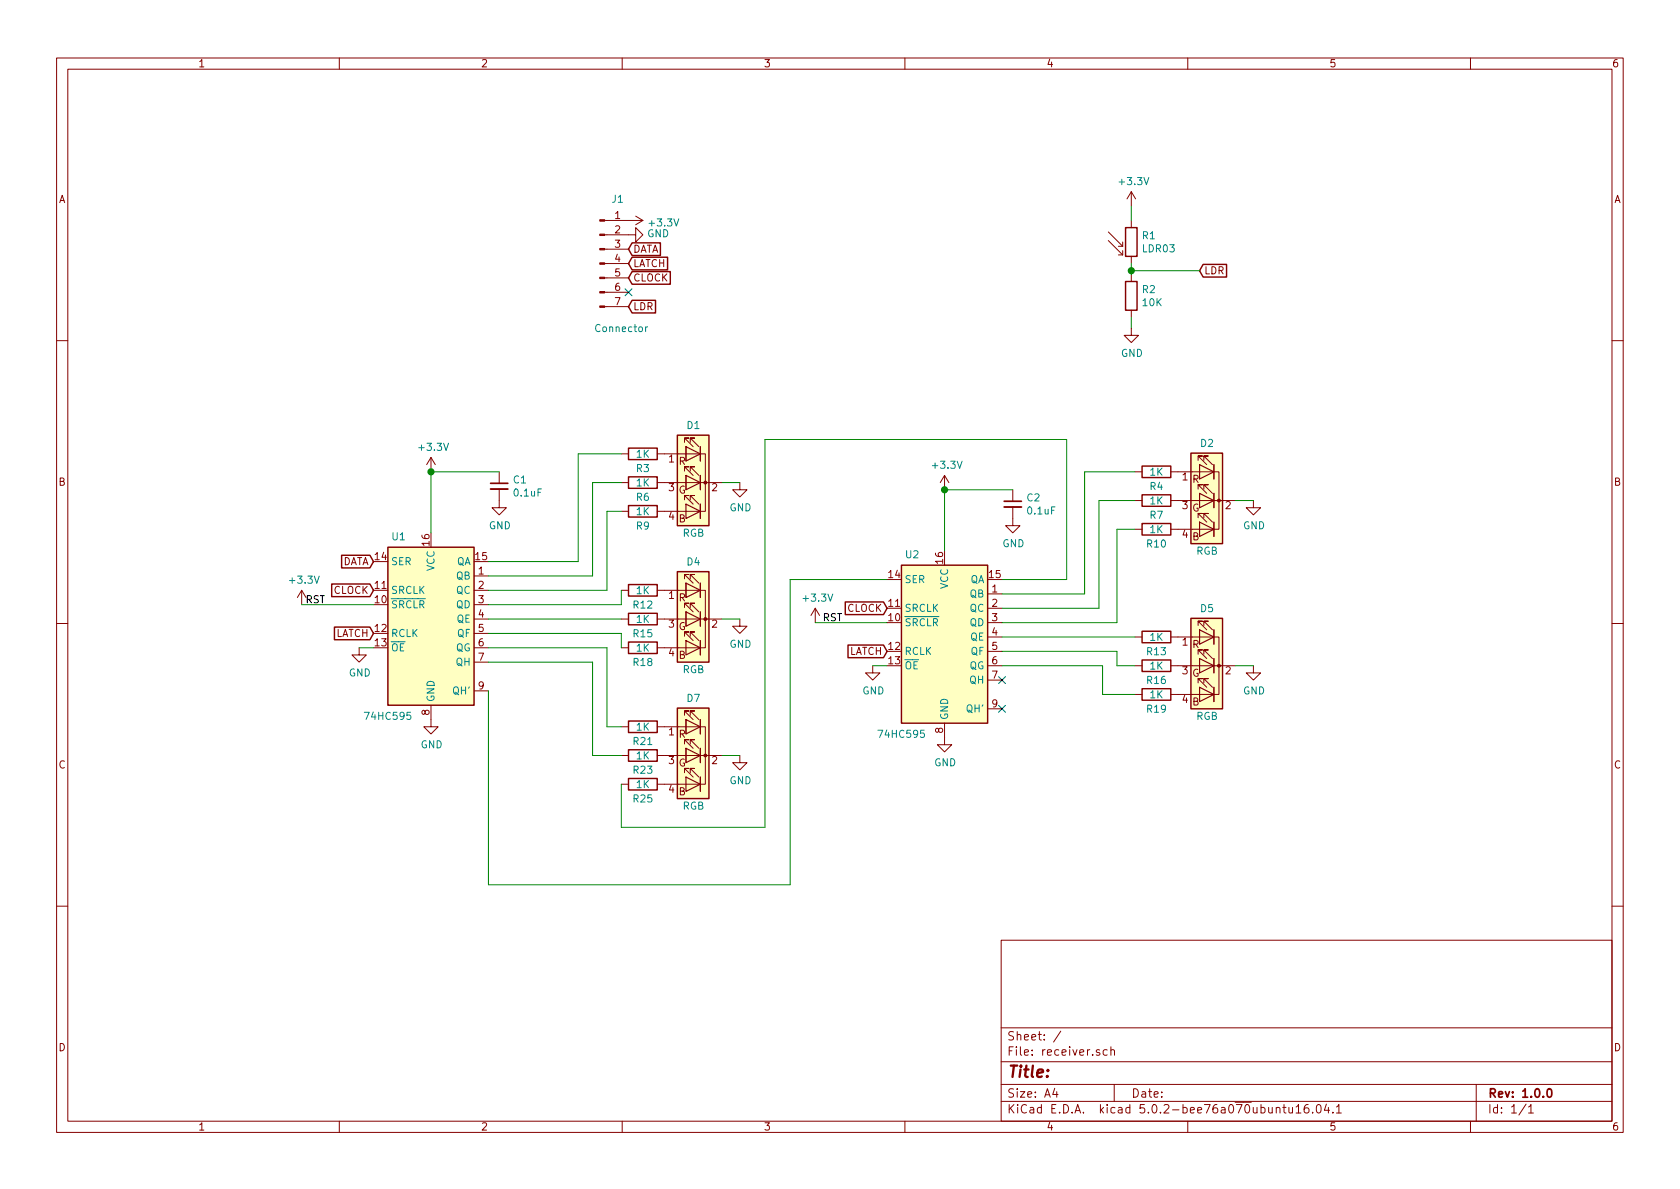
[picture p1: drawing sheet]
EESchema Schematic File Version 4
LIBS:receiver-cache
EELAYER 26 0
EELAYER END
$Descr A4 11693 8268
encoding utf-8
Sheet 1 1
Title ""
Date ""
Rev "1.0.0"
Comp ""
Comment1 ""
Comment2 ""
Comment3 ""
Comment4 ""
$EndDescr
$Comp
L Device:LED_RCGB D1
U 1 1
P 4825 3350
F 0 "D1" H 4875 3750 50  0000 R CNN
F 1 "RGB" H 4900 3000 50  0000 R CNN
F 2 "LED_THT:LED_D5.0mm-4_RGB" H 4825 3300 50  0001 C CNN
F 3 "~" H 4825 3300 50  0001 C CNN
	1    4825 3350
	-1   0    0    -1  
$EndComp
$Comp
L Sensor_Optical:LDR03 R1
U 1 1
P 7875 1675
F 0 "R1" H 7945 1721 50  0000 L CNN
F 1 "LDR03" H 7945 1630 50  0000 L CNN
F 2 "OptoDevice:R_LDR_5.1x4.3mm_P3.4mm_Vertical" V 8050 1675 50  0001 C CNN
F 3 "http://www.elektronica-componenten.nl/WebRoot/StoreNL/Shops/61422969/54F1/BA0C/C664/31B9/2173/C0A8/2AB9/2AEF/LDR03IMP.pdf" H 7875 1625 50  0001 C CNN
	1    7875 1675
	1    0    0    -1  
$EndComp
$Comp
L 74xx:74HC595 U1
U 1 1
P 3000 4300
F 0 "U1" H 2775 4875 50  0000 C CNN
F 1 "74HC595" H 2700 3625 50  0000 C CNN
F 2 "Package_SO:TSSOP-16_4.4x5mm_P0.65mm" H 3000 4300 50  0001 C CNN
F 3 "http://www.ti.com/lit/ds/symlink/sn74hc595.pdf" H 3000 4300 50  0001 C CNN
	1    3000 4300
	1    0    0    -1  
$EndComp
$Comp
L Device:R R9
U 1 1
P 4475 3550
F 0 "R9" V 4575 3550 50  0000 C CNN
F 1 "1K" V 4475 3550 50  0000 C CNN
F 2 "Resistor_SMD:R_0603_1608Metric_Pad1.05x0.95mm_HandSolder" V 4405 3550 50  0001 C CNN
F 3 "~" H 4475 3550 50  0001 C CNN
	1    4475 3550
	0    1    1    0   
$EndComp
$Comp
L Device:R R6
U 1 1
P 4475 3350
F 0 "R6" V 4575 3350 50  0000 C CNN
F 1 "1K" V 4475 3350 50  0000 C CNN
F 2 "Resistor_SMD:R_0603_1608Metric_Pad1.05x0.95mm_HandSolder" V 4405 3350 50  0001 C CNN
F 3 "~" H 4475 3350 50  0001 C CNN
	1    4475 3350
	0    1    1    0   
$EndComp
$Comp
L Device:R R3
U 1 1
P 4475 3150
F 0 "R3" V 4575 3150 50  0000 C CNN
F 1 "1K" V 4475 3150 50  0000 C CNN
F 2 "Resistor_SMD:R_0603_1608Metric_Pad1.05x0.95mm_HandSolder" V 4405 3150 50  0001 C CNN
F 3 "~" H 4475 3150 50  0001 C CNN
	1    4475 3150
	0    1    1    0   
$EndComp
$Comp
L power:GND #PWR06
U 1 1
P 5150 3350
F 0 "#PWR06" H 5150 3100 50  0001 C CNN
F 1 "GND" H 5155 3177 50  0000 C CNN
F 2 "" H 5150 3350 50  0001 C CNN
F 3 "" H 5150 3350 50  0001 C CNN
	1    5150 3350
	1    0    0    -1  
$EndComp
$Comp
L Device:LED_RCGB D4
U 1 1
P 4825 4300
F 0 "D4" H 4875 4700 50  0000 R CNN
F 1 "RGB" H 4900 3950 50  0000 R CNN
F 2 "LED_THT:LED_D5.0mm-4_RGB" H 4825 4250 50  0001 C CNN
F 3 "~" H 4825 4250 50  0001 C CNN
	1    4825 4300
	-1   0    0    -1  
$EndComp
$Comp
L Device:R R18
U 1 1
P 4475 4500
F 0 "R18" V 4575 4500 50  0000 C CNN
F 1 "1K" V 4475 4500 50  0000 C CNN
F 2 "Resistor_SMD:R_0603_1608Metric_Pad1.05x0.95mm_HandSolder" V 4405 4500 50  0001 C CNN
F 3 "~" H 4475 4500 50  0001 C CNN
	1    4475 4500
	0    1    1    0   
$EndComp
$Comp
L Device:R R15
U 1 1
P 4475 4300
F 0 "R15" V 4575 4300 50  0000 C CNN
F 1 "1K" V 4475 4300 50  0000 C CNN
F 2 "Resistor_SMD:R_0603_1608Metric_Pad1.05x0.95mm_HandSolder" V 4405 4300 50  0001 C CNN
F 3 "~" H 4475 4300 50  0001 C CNN
	1    4475 4300
	0    1    1    0   
$EndComp
$Comp
L Device:R R12
U 1 1
P 4475 4100
F 0 "R12" V 4575 4100 50  0000 C CNN
F 1 "1K" V 4475 4100 50  0000 C CNN
F 2 "Resistor_SMD:R_0603_1608Metric_Pad1.05x0.95mm_HandSolder" V 4405 4100 50  0001 C CNN
F 3 "~" H 4475 4100 50  0001 C CNN
	1    4475 4100
	0    1    1    0   
$EndComp
$Comp
L Device:LED_RCGB D7
U 1 1
P 4825 5250
F 0 "D7" H 4875 5650 50  0000 R CNN
F 1 "RGB" H 4900 4900 50  0000 R CNN
F 2 "LED_THT:LED_D5.0mm-4_RGB" H 4825 5200 50  0001 C CNN
F 3 "~" H 4825 5200 50  0001 C CNN
	1    4825 5250
	-1   0    0    -1  
$EndComp
$Comp
L Device:R R25
U 1 1
P 4475 5450
F 0 "R25" V 4575 5450 50  0000 C CNN
F 1 "1K" V 4475 5450 50  0000 C CNN
F 2 "Resistor_SMD:R_0603_1608Metric_Pad1.05x0.95mm_HandSolder" V 4405 5450 50  0001 C CNN
F 3 "~" H 4475 5450 50  0001 C CNN
	1    4475 5450
	0    1    1    0   
$EndComp
$Comp
L Device:R R23
U 1 1
P 4475 5250
F 0 "R23" V 4575 5250 50  0000 C CNN
F 1 "1K" V 4475 5250 50  0000 C CNN
F 2 "Resistor_SMD:R_0603_1608Metric_Pad1.05x0.95mm_HandSolder" V 4405 5250 50  0001 C CNN
F 3 "~" H 4475 5250 50  0001 C CNN
	1    4475 5250
	0    1    1    0   
$EndComp
$Comp
L Device:R R21
U 1 1
P 4475 5050
F 0 "R21" V 4575 5050 50  0000 C CNN
F 1 "1K" V 4475 5050 50  0000 C CNN
F 2 "Resistor_SMD:R_0603_1608Metric_Pad1.05x0.95mm_HandSolder" V 4405 5050 50  0001 C CNN
F 3 "~" H 4475 5050 50  0001 C CNN
	1    4475 5050
	0    1    1    0   
$EndComp
$Comp
L power:GND #PWR026
U 1 1
P 5150 5250
F 0 "#PWR026" H 5150 5000 50  0001 C CNN
F 1 "GND" H 5155 5077 50  0000 C CNN
F 2 "" H 5150 5250 50  0001 C CNN
F 3 "" H 5150 5250 50  0001 C CNN
	1    5150 5250
	1    0    0    -1  
$EndComp
Wire Wire Line
	3400 4300 4325 4300
Wire Wire Line
	3400 4200 4325 4200
Wire Wire Line
	4325 4200 4325 4100
Wire Wire Line
	3400 4100 4225 4100
Wire Wire Line
	4225 4100 4225 3550
Wire Wire Line
	4225 3550 4325 3550
Wire Wire Line
	3400 4000 4125 4000
Wire Wire Line
	4125 4000 4125 3350
Wire Wire Line
	4125 3350 4325 3350
Wire Wire Line
	3400 3900 4025 3900
Wire Wire Line
	4025 3900 4025 3150
Wire Wire Line
	4025 3150 4325 3150
Wire Wire Line
	3400 4400 4325 4400
Wire Wire Line
	4325 4400 4325 4500
Wire Wire Line
	3400 4500 4225 4500
Wire Wire Line
	4225 4500 4225 5050
Wire Wire Line
	4225 5050 4325 5050
Wire Wire Line
	3400 4600 4125 4600
Wire Wire Line
	4125 4600 4125 5250
Wire Wire Line
	4125 5250 4325 5250
$Comp
L Device:C_Small C1
U 1 1
P 3475 3375
F 0 "C1" H 3567 3421 50  0000 L CNN
F 1 "0.1uF" H 3567 3330 50  0000 L CNN
F 2 "Capacitor_SMD:C_0603_1608Metric_Pad1.05x0.95mm_HandSolder" H 3475 3375 50  0001 C CNN
F 3 "~" H 3475 3375 50  0001 C CNN
	1    3475 3375
	1    0    0    -1  
$EndComp
$Comp
L power:GND #PWR09
U 1 1
P 3475 3475
F 0 "#PWR09" H 3475 3225 50  0001 C CNN
F 1 "GND" H 3480 3302 50  0000 C CNN
F 2 "" H 3475 3475 50  0001 C CNN
F 3 "" H 3475 3475 50  0001 C CNN
	1    3475 3475
	1    0    0    -1  
$EndComp
$Comp
L power:+3.3V #PWR05
U 1 1
P 3000 3275
F 0 "#PWR05" H 3000 3125 50  0001 C CNN
F 1 "+3.3V" H 3015 3448 50  0000 C CNN
F 2 "" H 3000 3275 50  0001 C CNN
F 3 "" H 3000 3275 50  0001 C CNN
	1    3000 3275
	1    0    0    -1  
$EndComp
Wire Wire Line
	3000 3275 3000 3700
Wire Wire Line
	3475 3275 3000 3275
Connection ~ 3000 3275
Text GLabel 2600 3900 0    50   Input ~ 0
DATA
Text GLabel 2600 4100 0    50   Input ~ 0
CLOCK
Text GLabel 2600 4400 0    50   Input ~ 0
LATCH
$Comp
L power:+3.3V #PWR014
U 1 1
P 2100 4200
F 0 "#PWR014" H 2100 4050 50  0001 C CNN
F 1 "+3.3V" H 2115 4373 50  0000 C CNN
F 2 "" H 2100 4200 50  0001 C CNN
F 3 "" H 2100 4200 50  0001 C CNN
	1    2100 4200
	1    0    0    -1  
$EndComp
Wire Wire Line
	2600 4200 2100 4200
$Comp
L power:GND #PWR020
U 1 1
P 2500 4500
F 0 "#PWR020" H 2500 4250 50  0001 C CNN
F 1 "GND" H 2505 4327 50  0000 C CNN
F 2 "" H 2500 4500 50  0001 C CNN
F 3 "" H 2500 4500 50  0001 C CNN
	1    2500 4500
	1    0    0    -1  
$EndComp
Wire Wire Line
	2600 4500 2500 4500
$Comp
L power:GND #PWR023
U 1 1
P 3000 5000
F 0 "#PWR023" H 3000 4750 50  0001 C CNN
F 1 "GND" H 3005 4827 50  0000 C CNN
F 2 "" H 3000 5000 50  0001 C CNN
F 3 "" H 3000 5000 50  0001 C CNN
	1    3000 5000
	1    0    0    -1  
$EndComp
Wire Wire Line
	5025 3350 5150 3350
$Comp
L power:GND #PWR015
U 1 1
P 5150 4300
F 0 "#PWR015" H 5150 4050 50  0001 C CNN
F 1 "GND" H 5155 4127 50  0000 C CNN
F 2 "" H 5150 4300 50  0001 C CNN
F 3 "" H 5150 4300 50  0001 C CNN
	1    5150 4300
	1    0    0    -1  
$EndComp
Wire Wire Line
	5025 4300 5150 4300
Wire Wire Line
	5025 5250 5150 5250
$Comp
L Device:LED_RCGB D2
U 1 1
P 8400 3475
F 0 "D2" H 8450 3875 50  0000 R CNN
F 1 "RGB" H 8475 3125 50  0000 R CNN
F 2 "LED_THT:LED_D5.0mm-4_RGB" H 8400 3425 50  0001 C CNN
F 3 "~" H 8400 3425 50  0001 C CNN
	1    8400 3475
	-1   0    0    -1  
$EndComp
$Comp
L 74xx:74HC595 U2
U 1 1
P 6575 4425
F 0 "U2" H 6350 5000 50  0000 C CNN
F 1 "74HC595" H 6275 3750 50  0000 C CNN
F 2 "Package_SO:TSSOP-16_4.4x5mm_P0.65mm" H 6575 4425 50  0001 C CNN
F 3 "http://www.ti.com/lit/ds/symlink/sn74hc595.pdf" H 6575 4425 50  0001 C CNN
	1    6575 4425
	1    0    0    -1  
$EndComp
$Comp
L Device:R R10
U 1 1
P 8050 3675
F 0 "R10" V 8150 3675 50  0000 C CNN
F 1 "1K" V 8050 3675 50  0000 C CNN
F 2 "Resistor_SMD:R_0603_1608Metric_Pad1.05x0.95mm_HandSolder" V 7980 3675 50  0001 C CNN
F 3 "~" H 8050 3675 50  0001 C CNN
	1    8050 3675
	0    1    1    0   
$EndComp
$Comp
L Device:R R7
U 1 1
P 8050 3475
F 0 "R7" V 8150 3475 50  0000 C CNN
F 1 "1K" V 8050 3475 50  0000 C CNN
F 2 "Resistor_SMD:R_0603_1608Metric_Pad1.05x0.95mm_HandSolder" V 7980 3475 50  0001 C CNN
F 3 "~" H 8050 3475 50  0001 C CNN
	1    8050 3475
	0    1    1    0   
$EndComp
$Comp
L Device:R R4
U 1 1
P 8050 3275
F 0 "R4" V 8150 3275 50  0000 C CNN
F 1 "1K" V 8050 3275 50  0000 C CNN
F 2 "Resistor_SMD:R_0603_1608Metric_Pad1.05x0.95mm_HandSolder" V 7980 3275 50  0001 C CNN
F 3 "~" H 8050 3275 50  0001 C CNN
	1    8050 3275
	0    1    1    0   
$EndComp
$Comp
L power:GND #PWR010
U 1 1
P 8725 3475
F 0 "#PWR010" H 8725 3225 50  0001 C CNN
F 1 "GND" H 8730 3302 50  0000 C CNN
F 2 "" H 8725 3475 50  0001 C CNN
F 3 "" H 8725 3475 50  0001 C CNN
	1    8725 3475
	1    0    0    -1  
$EndComp
$Comp
L Device:LED_RCGB D5
U 1 1
P 8400 4625
F 0 "D5" H 8450 5025 50  0000 R CNN
F 1 "RGB" H 8475 4275 50  0000 R CNN
F 2 "LED_THT:LED_D5.0mm-4_RGB" H 8400 4575 50  0001 C CNN
F 3 "~" H 8400 4575 50  0001 C CNN
	1    8400 4625
	-1   0    0    -1  
$EndComp
$Comp
L Device:R R19
U 1 1
P 8050 4825
F 0 "R19" V 8150 4825 50  0000 C CNN
F 1 "1K" V 8050 4825 50  0000 C CNN
F 2 "Resistor_SMD:R_0603_1608Metric_Pad1.05x0.95mm_HandSolder" V 7980 4825 50  0001 C CNN
F 3 "~" H 8050 4825 50  0001 C CNN
	1    8050 4825
	0    1    1    0   
$EndComp
$Comp
L Device:R R16
U 1 1
P 8050 4625
F 0 "R16" V 8150 4625 50  0000 C CNN
F 1 "1K" V 8050 4625 50  0000 C CNN
F 2 "Resistor_SMD:R_0603_1608Metric_Pad1.05x0.95mm_HandSolder" V 7980 4625 50  0001 C CNN
F 3 "~" H 8050 4625 50  0001 C CNN
	1    8050 4625
	0    1    1    0   
$EndComp
$Comp
L Device:R R13
U 1 1
P 8050 4425
F 0 "R13" V 8150 4425 50  0000 C CNN
F 1 "1K" V 8050 4425 50  0000 C CNN
F 2 "Resistor_SMD:R_0603_1608Metric_Pad1.05x0.95mm_HandSolder" V 7980 4425 50  0001 C CNN
F 3 "~" H 8050 4425 50  0001 C CNN
	1    8050 4425
	0    1    1    0   
$EndComp
Wire Wire Line
	7775 3675 7900 3675
Wire Wire Line
	7650 3475 7900 3475
$Comp
L Device:C_Small C2
U 1 1
P 7050 3500
F 0 "C2" H 7142 3546 50  0000 L CNN
F 1 "0.1uF" H 7142 3455 50  0000 L CNN
F 2 "Capacitor_SMD:C_0603_1608Metric_Pad1.05x0.95mm_HandSolder" H 7050 3500 50  0001 C CNN
F 3 "~" H 7050 3500 50  0001 C CNN
	1    7050 3500
	1    0    0    -1  
$EndComp
$Comp
L power:GND #PWR012
U 1 1
P 7050 3600
F 0 "#PWR012" H 7050 3350 50  0001 C CNN
F 1 "GND" H 7055 3427 50  0000 C CNN
F 2 "" H 7050 3600 50  0001 C CNN
F 3 "" H 7050 3600 50  0001 C CNN
	1    7050 3600
	1    0    0    -1  
$EndComp
$Comp
L power:+3.3V #PWR07
U 1 1
P 6575 3400
F 0 "#PWR07" H 6575 3250 50  0001 C CNN
F 1 "+3.3V" H 6590 3573 50  0000 C CNN
F 2 "" H 6575 3400 50  0001 C CNN
F 3 "" H 6575 3400 50  0001 C CNN
	1    6575 3400
	1    0    0    -1  
$EndComp
Wire Wire Line
	6575 3400 6575 3825
Wire Wire Line
	7050 3400 6575 3400
Connection ~ 6575 3400
Text GLabel 6175 4225 0    50   Input ~ 0
CLOCK
Text GLabel 6175 4525 0    50   Input ~ 0
LATCH
$Comp
L power:+3.3V #PWR016
U 1 1
P 5675 4325
F 0 "#PWR016" H 5675 4175 50  0001 C CNN
F 1 "+3.3V" H 5690 4498 50  0000 C CNN
F 2 "" H 5675 4325 50  0001 C CNN
F 3 "" H 5675 4325 50  0001 C CNN
	1    5675 4325
	1    0    0    -1  
$EndComp
Wire Wire Line
	6175 4325 5675 4325
$Comp
L power:GND #PWR021
U 1 1
P 6075 4625
F 0 "#PWR021" H 6075 4375 50  0001 C CNN
F 1 "GND" H 6080 4452 50  0000 C CNN
F 2 "" H 6075 4625 50  0001 C CNN
F 3 "" H 6075 4625 50  0001 C CNN
	1    6075 4625
	1    0    0    -1  
$EndComp
Wire Wire Line
	6175 4625 6075 4625
$Comp
L power:GND #PWR024
U 1 1
P 6575 5125
F 0 "#PWR024" H 6575 4875 50  0001 C CNN
F 1 "GND" H 6580 4952 50  0000 C CNN
F 2 "" H 6575 5125 50  0001 C CNN
F 3 "" H 6575 5125 50  0001 C CNN
	1    6575 5125
	1    0    0    -1  
$EndComp
Wire Wire Line
	8600 3475 8725 3475
$Comp
L power:GND #PWR018
U 1 1
P 8725 4625
F 0 "#PWR018" H 8725 4375 50  0001 C CNN
F 1 "GND" H 8730 4452 50  0000 C CNN
F 2 "" H 8725 4625 50  0001 C CNN
F 3 "" H 8725 4625 50  0001 C CNN
	1    8725 4625
	1    0    0    -1  
$EndComp
Wire Wire Line
	8600 4625 8725 4625
Wire Wire Line
	6175 4025 5500 4025
Wire Wire Line
	5500 4025 5500 6150
Wire Wire Line
	5500 6150 3400 6150
Wire Wire Line
	3400 6150 3400 4800
$Comp
L power:+3.3V #PWR01
U 1 1
P 7875 1425
F 0 "#PWR01" H 7875 1275 50  0001 C CNN
F 1 "+3.3V" H 7890 1598 50  0000 C CNN
F 2 "" H 7875 1425 50  0001 C CNN
F 3 "" H 7875 1425 50  0001 C CNN
	1    7875 1425
	1    0    0    -1  
$EndComp
$Comp
L power:GND #PWR04
U 1 1
P 7875 2275
F 0 "#PWR04" H 7875 2025 50  0001 C CNN
F 1 "GND" H 7880 2102 50  0000 C CNN
F 2 "" H 7875 2275 50  0001 C CNN
F 3 "" H 7875 2275 50  0001 C CNN
	1    7875 2275
	1    0    0    -1  
$EndComp
$Comp
L Device:R R2
U 1 1
P 7875 2050
F 0 "R2" H 7945 2096 50  0000 L CNN
F 1 "10K" H 7945 2005 50  0000 L CNN
F 2 "Resistor_SMD:R_0603_1608Metric_Pad1.05x0.95mm_HandSolder" V 7805 2050 50  0001 C CNN
F 3 "~" H 7875 2050 50  0001 C CNN
	1    7875 2050
	1    0    0    -1  
$EndComp
Wire Wire Line
	7875 1425 7875 1525
Wire Wire Line
	7875 1825 7875 1875
Wire Wire Line
	7875 2200 7875 2275
$Comp
L Connector:Conn_01x07_Male J1
U 1 1
P 4175 1825
F 0 "J1" H 4300 2275 50  0000 C CNN
F 1 "Connector" H 4325 1375 50  0000 C CNN
F 2 "Connector_PinHeader_2.54mm:PinHeader_1x07_P2.54mm_Horizontal" H 4175 1825 50  0001 C CNN
F 3 "~" H 4175 1825 50  0001 C CNN
	1    4175 1825
	1    0    0    -1  
$EndComp
Text GLabel 4375 1725 2    50   Input ~ 0
DATA
Text GLabel 4375 1925 2    50   Input ~ 0
CLOCK
Text GLabel 4375 1825 2    50   Input ~ 0
LATCH
$Comp
L power:+3.3V #PWR02
U 1 1
P 4375 1525
F 0 "#PWR02" H 4375 1375 50  0001 C CNN
F 1 "+3.3V" V 4390 1653 50  0000 L CNN
F 2 "" H 4375 1525 50  0001 C CNN
F 3 "" H 4375 1525 50  0001 C CNN
	1    4375 1525
	0    1    1    0   
$EndComp
$Comp
L power:GND #PWR03
U 1 1
P 4375 1625
F 0 "#PWR03" H 4375 1375 50  0001 C CNN
F 1 "GND" V 4380 1497 50  0000 R CNN
F 2 "" H 4375 1625 50  0001 C CNN
F 3 "" H 4375 1625 50  0001 C CNN
	1    4375 1625
	0    -1   -1   0   
$EndComp
Text GLabel 8350 1875 2    50   Input ~ 0
LDR
Wire Wire Line
	7875 1875 8350 1875
Connection ~ 7875 1875
Wire Wire Line
	7875 1875 7875 1900
Text GLabel 4375 2125 2    50   Input ~ 0
LDR
NoConn ~ 4375 2025
NoConn ~ 6975 4725
NoConn ~ 6975 4925
Wire Wire Line
	6975 4025 7425 4025
Wire Wire Line
	7425 4025 7425 3050
Wire Wire Line
	7425 3050 5325 3050
Wire Wire Line
	5325 3050 5325 5750
Wire Wire Line
	5325 5750 4325 5750
Wire Wire Line
	4325 5750 4325 5450
Wire Wire Line
	6975 4125 7550 4125
Wire Wire Line
	7550 4125 7550 3275
Wire Wire Line
	7550 3275 7900 3275
Wire Wire Line
	6975 4225 7650 4225
Wire Wire Line
	7650 4225 7650 3475
Wire Wire Line
	6975 4325 7775 4325
Wire Wire Line
	7775 4325 7775 3675
Wire Wire Line
	6975 4425 7900 4425
Wire Wire Line
	6975 4525 7775 4525
Wire Wire Line
	7775 4525 7775 4625
Wire Wire Line
	7775 4625 7900 4625
Wire Wire Line
	6975 4625 7675 4625
Wire Wire Line
	7675 4625 7675 4825
Wire Wire Line
	7675 4825 7900 4825
Text Label 5725 4325 0    50   ~ 0
RST
Text Label 2125 4200 0    50   ~ 0
RST
$EndSCHEMATC
